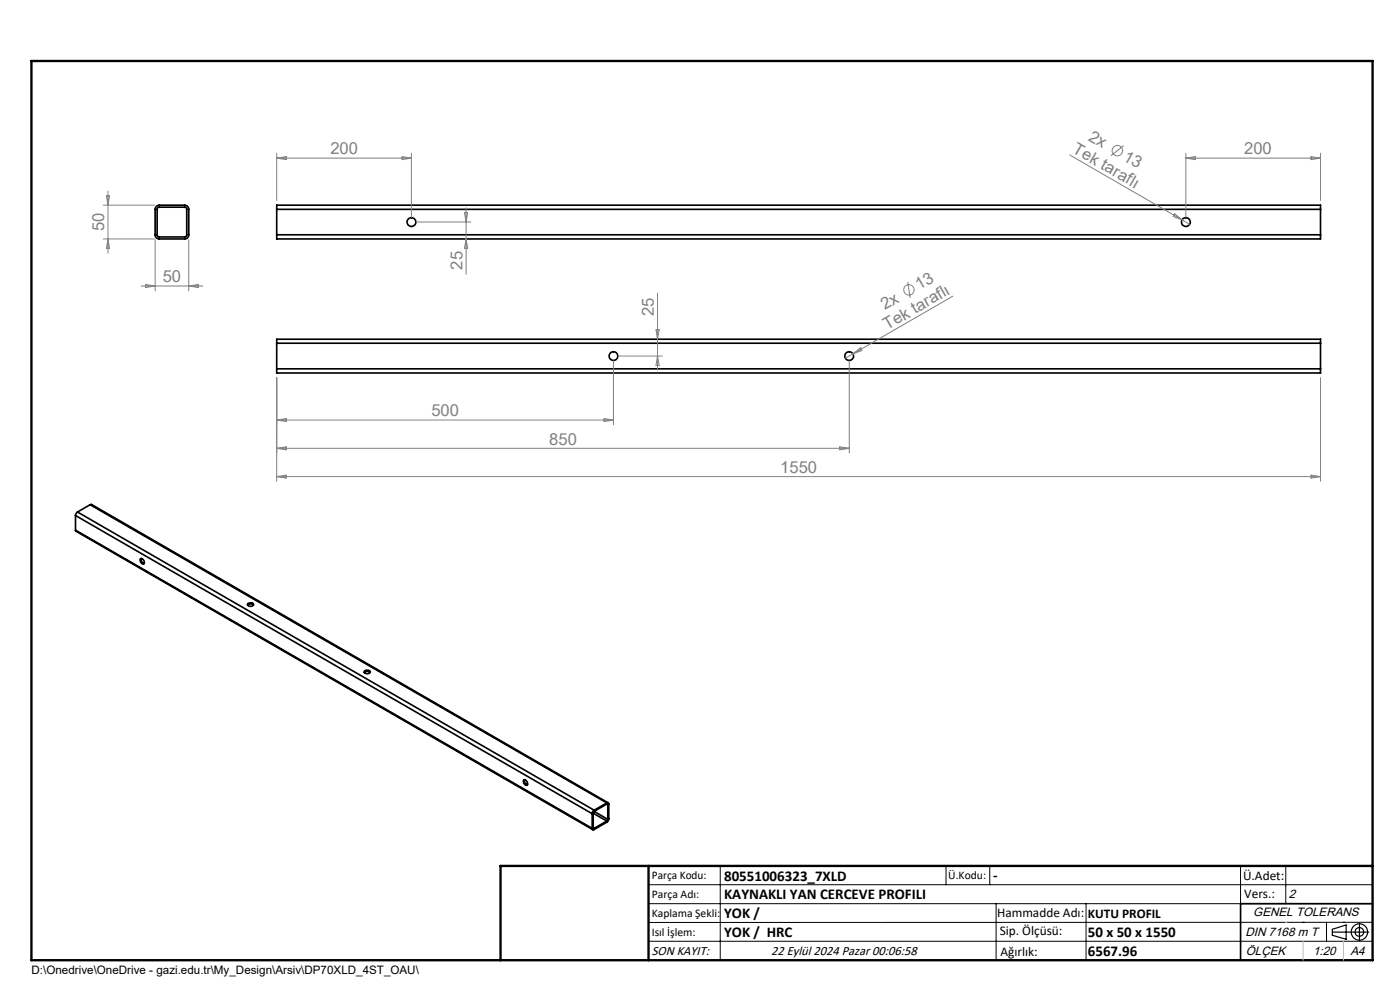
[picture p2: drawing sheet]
<svg xmlns="http://www.w3.org/2000/svg" width="297mm" height="210mm" viewBox="0 0 297 210" stroke-linecap="round" stroke-linejoin="round" font-family="sans-serif">
<g fill="none" stroke="#000" stroke-width=".35">
<path d="M33.2 43.8l.6-.3h5.4a.84 .84 0 0 1 .8 .9v5.4a.84 .84 0 0 1-.8 .9h-5.4a.84 .84 0 0 1-.9-.9v-5.6zM33.4 44.1l.4-.2h5.4l.3 .2 .1 5.8-.2 .3-5.6 .1-.4-.2zM58.7 49.8v.9h221.4v-.9M58.7 44.4v-.9h221.4v.9M58.7 44.4v5.4M58.7 49.8h221.4M58.7 44.4h221.4M280.1 44.4v5.4M58.7 78.2v.9h221.4v-.9M58.7 72.8v-.8h221.4v.8M58.7 78.2h221.4M58.7 72.8v5.4"/>
<path d="M58.7 72.8h221.4M280.1 72.8v5.4M16 112.5l.1 .2 109.7 63.3M16 109.4l109.6 63.2M16 112.5l109.6 63.2M16 109.4v3.1M16.4 108.6l-.4 .8M16.4 108.6l109.6 63.3M19.1 107.1l.3-.1 109.6 63.3M19.1 107.1l-2.7 1.5M19.1 107.1l109.6 63.2M29.7 118.6a.68 .68 0 0 1 .8 .2 .68 .68 0 0 1 0 .8 .82 .82 0 0 1-.8-1z"/>
<path d="M30 118.5l-.1 .3a.8 .8 0 0 0 .7 .7M52.5 128.4l.5-.3 .8 .3M52.6 128l.2-.1a.61 .61 0 0 1 1 .5 .71 .71 0 0 1-1.3-.2zM77.3 142.7l.4-.3 .8 .3M77.3 142.3l.2-.1a.6 .6 0 0 1 .6-.1 .6 .6 0 0 1 .4 .6 .71 .71 0 0 1-1.2-.3zM111.2 165.4a.7 .7 0 0 1 .6 .4 .7 .7 0 0 1-.1 .8 .75 .75 0 0 1-.5-1.2zM111.3 165.4l-.1 .3a.9 .9 0 0 0 .7 .8M125.6 172.6v3.1M125.8 175.6l.2 .1M125.8 172.5v3.1M125.8 172.5l2.9 1.7M126 171.9l-.4 .7"/>
<path d="M126 172.1l-.2 .4M126 172.1l2.9 1.7M128.7 170.3a.27 .27 0 0 1 .3 0 .27 .27 0 0 1 .2 .3l-.2 3.5-3 1.9a.26 .26 0 0 1-.3 0 .26 .26 0 0 1-.1-.3M128.7 170.6l.2 .1M128.7 170.3l-2.7 1.6M128.7 170.6l-2.7 1.5M128.7 174.2l-2.7 1.5M128.9 173.8l-.2 .4M128.9 170.7v3.1M291.2 191.7h-28v12"/>
<circle cx="87.3" cy="47.1" r=".93"/>
<circle cx="251.6" cy="47.1" r=".94"/>
<circle cx="130.1" cy="75.5" r=".93"/>
<circle cx="180.1" cy="75.5" r=".92"/>
</g>
<g fill="none" stroke="#808080" stroke-width=".21">
<path d="M58.7 32.5v10M58.7 33.5l2-.3v.7zM58.7 33.5h28.6M85.3 33.2l2 .3-2 .4zM87.3 32.5v13.6M226.9 32.9l23.9 13.7M238.4 30.9l-2.7 2.1M251.6 33.5h28.5M251.6 32.5v13.6M251.6 33.5l2-.3v.7zM278.1 33.2l2 .3-2 .4zM280.1 32.5v10"/>
<path d="M21.9 43.5h10.9M21.9 50.7h10.9M22.6 41.5h.6l-.3 2zM22.9 40.5v13.2M22.9 50.7l.3 2h-.6zM32.9 50.8v10.9M40 50.8v10.9M88.3 47.1h11.6M98.5 45.1h.7l-.3 2zM98.9 50.7l.3 2h-.7zM98.9 44.1v14.1M192.6 59.8l.5 3.4"/>
<path d="M249.2 45.4l1.6 1.2-1.9-.7zM250.8 46.6l1.6 1M29.9 60.7h13.1M30.9 60.4l2 .3-2 .3zM40 60.7l2.1-.3v.6zM130.1 76.5v13.6M131.2 75.5h9.3M139.2 69.9h.6l-.3 2.1zM139.5 62.2v16.3M139.5 75.5l.3 2h-.6zM180.2 76.5v19.6M180.9 75.1l1.6-1.3 .3 .6z"/>
<path d="M202.1 62.8l-22.7 13.2M58.7 80.1v22M58.7 89.1l2-.3v.6zM58.7 95.1l2-.3v.6zM58.7 89.1h71.4M58.7 95.1h121.5M128.2 88.8l1.9 .3-1.9 .3zM178.2 94.8l2 .3-2 .3zM280.1 80.1v22M58.7 101.1h221.4M58.7 101.1l2-.3v.6zM278.1 100.8l2 .3-2 .3z"/>
<circle cx="237" cy="32" r="1.1"/>
<circle cx="192.8" cy="61.5" r="1.11"/>
</g>
<g fill="none" stroke="#000" stroke-width=".25">
<path d="M282.6 197.7h7.8M282.6 197.1l3-.9v3l-3-.8zM288.4 195.8v3.8M106.2 203.7h185"/>
<circle cx="288.4" cy="197.7" r="1.74"/>
<circle cx="288.4" cy="197.7" r=".93"/>
</g>
<g fill="none" stroke="#000" stroke-width=".21">
<path d="M137.6 187.7h153.6M137.6 191.7h153.6M137.6 199.7h153.6M152.8 183.7v20M200.7 183.7v4M210 183.7v4M211.3 191.7v12M230.4 191.7v12M263.2 183.7v20M272.8 183.7v8M276.4 195.6h.1M281.4 195.6v4.1"/>
<path d="M285 195.6h.1M291.2 195.6l-153.6 .1"/>
</g>
<path d="M6.7 12.9h284.5v190.8h-284.5zM137.6 183.7v20M291.2 183.7h-185v20" fill="none" stroke="#000" stroke-width=".5"/>
<path d="M276.4 199.7v4M285 199.7v4" fill="none" stroke="#c0c0c0" stroke-width=".21"/>
<path d="M272.8 195.6h.1" fill="none" stroke="#c0c0c0" stroke-width=".25"/>
<g font-size="3.5" fill="#808080">
<text x="230.7" y="29.7" transform="rotate(30 230.7 29.7)">2x</text>
<text x="70.1" y="32.7">200</text>
<text x="227.3" y="32.2" transform="rotate(30 227.3 32.2)">Tek taraflı</text>
<text x="238" y="33.9" transform="rotate(30 238 33.9)">13</text>
<text x="263.9" y="32.7">200</text>
<text x="22.1" y="49" transform="rotate(-90 22.1 49)">50</text>
<text x="34.5" y="59.9">50</text>
<text x="98.1" y="57.2" transform="rotate(-90 98.1 57.2)">25</text>
<text x="187.7" y="65.8" transform="rotate(-30 187.7 65.8)">2x</text>
<text x="195" y="61.6" transform="rotate(-30 195 61.6)">13</text>
<text x="138.7" y="67.1" transform="rotate(-90 138.7 67.1)">25</text>
<text x="188.2" y="70" transform="rotate(-30 188.2 70)">Tek taraflı</text>
<text x="91.5" y="88.3">500</text>
<text x="116.5" y="94.3">850</text>
<text x="165.5" y="100.3">1550</text>
</g>
<g font-size="3.2">
<text x="153.6" y="186.8">80551006323_7XLD</text>
<text x="153.6" y="190.8">KAYNAKLI YAN CERCEVE PROFILI</text>
<text x="210.7" y="186.6">-</text>
<text x="153.6" y="194.8">YOK /</text>
<text x="153.6" y="198.8">YOK / HRC</text>
<text x="230.8" y="198.7">50 x 50 x 1550</text>
<text x="230.8" y="202.8">6567.96</text>
</g>
<g font-size="2.8">
<text x="263.7" y="186.7">Ü.Adet:</text>
<text x="263.9" y="190.5">Vers.:</text>
<text x="211.5" y="194.5">Hammadde Adı:</text>
<text x="230.8" y="194.7">KUTU PROFIL</text>
<text x="138.3" y="202.6">SON KAYIT:</text>
<text x="163.6" y="202.6">22 Eylül 2024 Pazar 00:06:58</text>
<text x="212.1" y="198.4">Sip. Ölçüsü:</text>
<text x="212.2" y="202.7">Ağırlık:</text>
</g>
<g font-size="2.6">
<text x="273.4" y="190.4">2</text>
<text x="265.9" y="194.4">GENEL TOLERANS</text>
<text x="264.2" y="198.5">DIN 7168 m T</text>
<text x="264.3" y="202.6">ÖLÇEK</text>
<text x="278.5" y="202.6">1:20</text>
<text x="286.5" y="202.6">A4</text>
</g>
<g font-size="2.5">
<text x="138.3" y="186.4">Parça Kodu:</text>
<text x="138.3" y="190.5">Parça Adı:</text>
<text x="201.2" y="186.5">Ü.Kodu:</text>
<text x="138.3" y="194.5">Kaplama Şekli:</text>
<text x="138.3" y="198.6">Isıl İşlem:</text>
<text x="6.7" y="206.7">D:\Onedrive\OneDrive - gazi.edu.tr\My_Design\Arsiv\DP70XLD_4ST_OAU\</text>
</g>
</svg>
